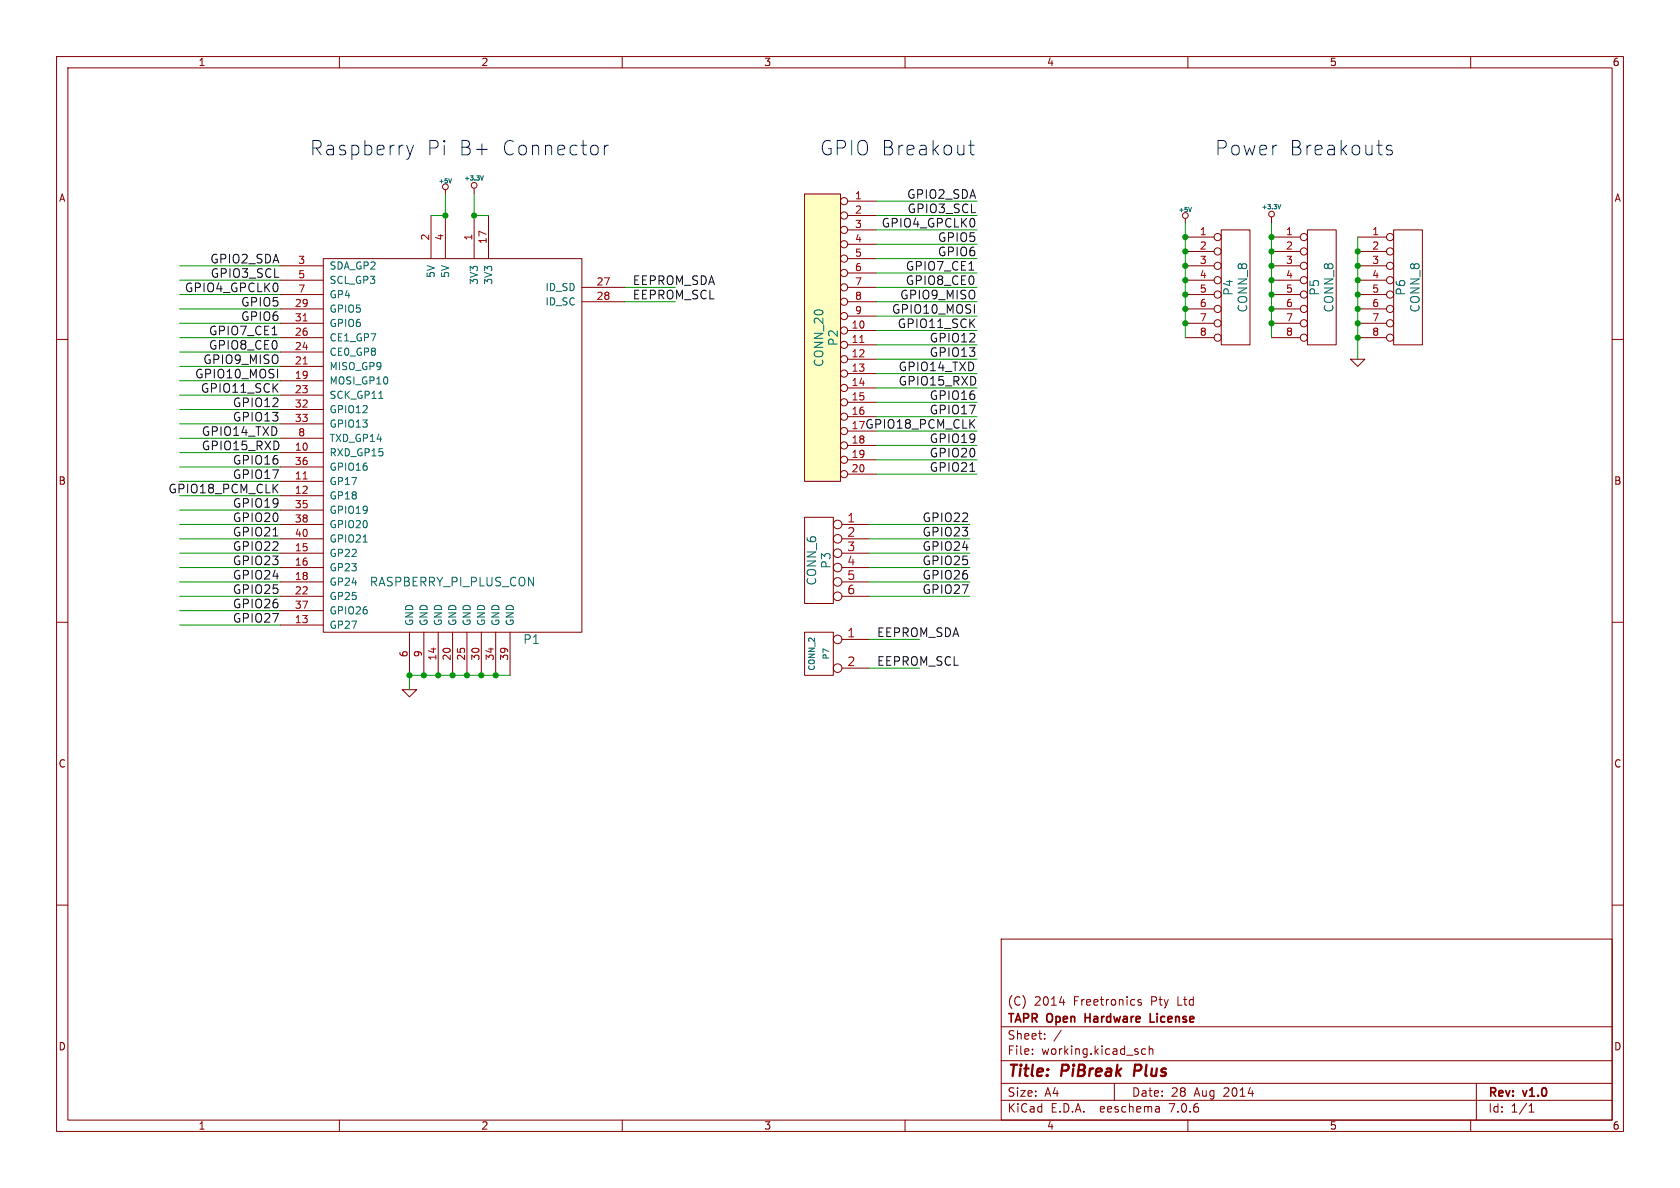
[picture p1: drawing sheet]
(kicad_sch (version 20230121) (generator eeschema)

 (paper "A4")

 (title_block
  (title "PiBreak Plus")
  (date "28 Aug 2014")
  (rev "v1.0")
  (company "TAPR Open Hardware License")
  (comment 1 "(C) 2014 Freetronics Pty Ltd"))

 (lib_symbols
  (symbol "PiBreakPlus-rescue:+3.3V" (power) (pin_names (offset 0)) (in_bom yes) (on_board yes)
   (property "Reference" "#PWR" (at 0 -1.016 0) (effects (font (size 0.762 0.762)) hide))
   (property "Value" "+3.3V" (at 0 2.794 0) (effects (font (size 0.762 0.762))))
   (property "Footprint" "" (at 0 0 0) (effects (font (size 1.524 1.524))))
   (property "Datasheet" "" (at 0 0 0) (effects (font (size 1.524 1.524))))
   (symbol "+3.3V_0_0"
    (pin power_in line (at 0 0 90) (length 0) hide (name "+3.3V" (effects (font (size 0.762 0.762)))) (number "1" (effects (font (size 0.762 0.762))))))
   (symbol "+3.3V_0_1"
    (polyline (pts (xy 0 0) (xy 0 1.016) (xy 0 1.016)) (stroke (width 0) (type solid)) (fill (type none)))
    (circle (center 0 1.524) (radius 0.508) (stroke (width 0) (type solid)) (fill (type none)))))
  (symbol "PiBreakPlus-rescue:+5V" (power) (pin_names (offset 1.016)) (in_bom yes) (on_board yes)
   (property "Reference" "#PWR" (at 0 2.286 0) (effects (font (size 0.508 0.508)) hide))
   (property "Value" "+5V" (at 0 2.286 0) (effects (font (size 0.762 0.762))))
   (property "Footprint" "" (at 0 0 0) (effects (font (size 1.524 1.524))))
   (property "Datasheet" "" (at 0 0 0) (effects (font (size 1.524 1.524))))
   (symbol "+5V_0_0"
    (pin power_in line (at 0 0 90) (length 0) hide (name "+5V" (effects (font (size 0.508 0.508)))) (number "1" (effects (font (size 0.508 0.508))))))
   (symbol "+5V_0_1"
    (polyline (pts (xy 0 0) (xy 0 0.762) (xy 0 0.762) (xy 0 0.762)) (stroke (width 0) (type solid)) (fill (type none)))
    (circle (center 0 1.27) (radius 0.508) (stroke (width 0) (type solid)) (fill (type none)))))
  (symbol "PiBreakPlus-rescue:CONN_2" (pin_names (offset 1.016) hide) (in_bom yes) (on_board yes)
   (property "Reference" "P" (at -1.27 0 90) (effects (font (size 1.016 1.016))))
   (property "Value" "CONN_2" (at 1.27 0 90) (effects (font (size 1.016 1.016))))
   (property "Footprint" "" (at 0 0 0) (effects (font (size 1.524 1.524))))
   (property "Datasheet" "" (at 0 0 0) (effects (font (size 1.524 1.524))))
   (symbol "CONN_2_0_1"
    (rectangle (start -2.54 3.81) (end 2.54 -3.81) (stroke (width 0) (type solid)) (fill (type none))))
   (symbol "CONN_2_1_1"
    (pin passive inverted (at -8.89 2.54 0) (length 6.35) (name "P1" (effects (font (size 1.524 1.524)))) (number "1" (effects (font (size 1.524 1.524)))))
    (pin passive inverted (at -8.89 -2.54 0) (length 6.35) (name "PM" (effects (font (size 1.524 1.524)))) (number "2" (effects (font (size 1.524 1.524)))))))
  (symbol "PiBreakPlus-rescue:CONN_20" (pin_names (offset 1.016) hide) (in_bom yes) (on_board yes)
   (property "Reference" "P" (at -1.27 0 90) (effects (font (size 1.524 1.524))))
   (property "Value" "CONN_20" (at 1.27 0 90) (effects (font (size 1.524 1.524))))
   (property "Footprint" "" (at 0 0 0) (effects (font (size 1.524 1.524))))
   (property "Datasheet" "" (at 0 0 0) (effects (font (size 1.524 1.524))))
   (symbol "CONN_20_0_1"
    (rectangle (start -2.54 -25.4) (end 3.81 25.4) (stroke (width 0) (type solid)) (fill (type background))))
   (symbol "CONN_20_1_1"
    (pin passive inverted (at -8.89 24.13 0) (length 6.35) (name "P1" (effects (font (size 1.27 1.27)))) (number "1" (effects (font (size 1.27 1.27)))))
    (pin passive inverted (at -8.89 1.27 0) (length 6.35) (name "P10" (effects (font (size 1.27 1.27)))) (number "10" (effects (font (size 1.27 1.27)))))
    (pin passive inverted (at -8.89 -1.27 0) (length 6.35) (name "P11" (effects (font (size 1.27 1.27)))) (number "11" (effects (font (size 1.27 1.27)))))
    (pin passive inverted (at -8.89 -3.81 0) (length 6.35) (name "P12" (effects (font (size 1.27 1.27)))) (number "12" (effects (font (size 1.27 1.27)))))
    (pin passive inverted (at -8.89 -6.35 0) (length 6.35) (name "P13" (effects (font (size 1.27 1.27)))) (number "13" (effects (font (size 1.27 1.27)))))
    (pin passive inverted (at -8.89 -8.89 0) (length 6.35) (name "P14" (effects (font (size 1.27 1.27)))) (number "14" (effects (font (size 1.27 1.27)))))
    (pin passive inverted (at -8.89 -11.43 0) (length 6.35) (name "P15" (effects (font (size 1.27 1.27)))) (number "15" (effects (font (size 1.27 1.27)))))
    (pin passive inverted (at -8.89 -13.97 0) (length 6.35) (name "P16" (effects (font (size 1.27 1.27)))) (number "16" (effects (font (size 1.27 1.27)))))
    (pin passive inverted (at -8.89 -16.51 0) (length 6.35) (name "P17" (effects (font (size 1.27 1.27)))) (number "17" (effects (font (size 1.27 1.27)))))
    (pin passive inverted (at -8.89 -19.05 0) (length 6.35) (name "P18" (effects (font (size 1.27 1.27)))) (number "18" (effects (font (size 1.27 1.27)))))
    (pin passive inverted (at -8.89 -21.59 0) (length 6.35) (name "P19" (effects (font (size 1.27 1.27)))) (number "19" (effects (font (size 1.27 1.27)))))
    (pin passive inverted (at -8.89 21.59 0) (length 6.35) (name "P2" (effects (font (size 1.27 1.27)))) (number "2" (effects (font (size 1.27 1.27)))))
    (pin passive inverted (at -8.89 -24.13 0) (length 6.35) (name "P20" (effects (font (size 1.27 1.27)))) (number "20" (effects (font (size 1.27 1.27)))))
    (pin passive inverted (at -8.89 19.05 0) (length 6.35) (name "P3" (effects (font (size 1.27 1.27)))) (number "3" (effects (font (size 1.27 1.27)))))
    (pin passive inverted (at -8.89 16.51 0) (length 6.35) (name "P4" (effects (font (size 1.27 1.27)))) (number "4" (effects (font (size 1.27 1.27)))))
    (pin passive inverted (at -8.89 13.97 0) (length 6.35) (name "P5" (effects (font (size 1.27 1.27)))) (number "5" (effects (font (size 1.27 1.27)))))
    (pin passive inverted (at -8.89 11.43 0) (length 6.35) (name "P6" (effects (font (size 1.27 1.27)))) (number "6" (effects (font (size 1.27 1.27)))))
    (pin passive inverted (at -8.89 8.89 0) (length 6.35) (name "P7" (effects (font (size 1.27 1.27)))) (number "7" (effects (font (size 1.27 1.27)))))
    (pin passive inverted (at -8.89 6.35 0) (length 6.35) (name "P8" (effects (font (size 1.27 1.27)))) (number "8" (effects (font (size 1.27 1.27)))))
    (pin passive inverted (at -8.89 3.81 0) (length 6.35) (name "P9" (effects (font (size 1.27 1.27)))) (number "9" (effects (font (size 1.27 1.27)))))))
  (symbol "PiBreakPlus-rescue:CONN_6" (pin_names (offset 0.762) hide) (in_bom yes) (on_board yes)
   (property "Reference" "P" (at -1.27 0 90) (effects (font (size 1.524 1.524))))
   (property "Value" "CONN_6" (at 1.27 0 90) (effects (font (size 1.524 1.524))))
   (property "Footprint" "" (at 0 0 0) (effects (font (size 1.524 1.524))))
   (property "Datasheet" "" (at 0 0 0) (effects (font (size 1.524 1.524))))
   (symbol "CONN_6_0_1"
    (rectangle (start -2.54 7.62) (end 2.54 -7.62) (stroke (width 0) (type solid)) (fill (type none))))
   (symbol "CONN_6_1_1"
    (pin passive inverted (at -8.89 6.35 0) (length 6.35) (name "1" (effects (font (size 1.524 1.524)))) (number "1" (effects (font (size 1.524 1.524)))))
    (pin passive inverted (at -8.89 3.81 0) (length 6.35) (name "2" (effects (font (size 1.524 1.524)))) (number "2" (effects (font (size 1.524 1.524)))))
    (pin passive inverted (at -8.89 1.27 0) (length 6.35) (name "3" (effects (font (size 1.524 1.524)))) (number "3" (effects (font (size 1.524 1.524)))))
    (pin passive inverted (at -8.89 -1.27 0) (length 6.35) (name "4" (effects (font (size 1.524 1.524)))) (number "4" (effects (font (size 1.524 1.524)))))
    (pin passive inverted (at -8.89 -3.81 0) (length 6.35) (name "5" (effects (font (size 1.524 1.524)))) (number "5" (effects (font (size 1.524 1.524)))))
    (pin passive inverted (at -8.89 -6.35 0) (length 6.35) (name "6" (effects (font (size 1.524 1.524)))) (number "6" (effects (font (size 1.524 1.524)))))))
  (symbol "PiBreakPlus-rescue:CONN_8" (pin_names (offset 1.016) hide) (in_bom yes) (on_board yes)
   (property "Reference" "P" (at -1.27 0 90) (effects (font (size 1.524 1.524))))
   (property "Value" "CONN_8" (at 1.27 0 90) (effects (font (size 1.524 1.524))))
   (property "Footprint" "" (at 0 0 0) (effects (font (size 1.524 1.524))))
   (property "Datasheet" "" (at 0 0 0) (effects (font (size 1.524 1.524))))
   (symbol "CONN_8_0_1"
    (rectangle (start -2.54 10.16) (end 2.54 -10.16) (stroke (width 0) (type solid)) (fill (type none))))
   (symbol "CONN_8_1_1"
    (pin passive inverted (at -8.89 8.89 0) (length 6.35) (name "P1" (effects (font (size 1.27 1.27)))) (number "1" (effects (font (size 1.27 1.27)))))
    (pin passive inverted (at -8.89 6.35 0) (length 6.35) (name "P2" (effects (font (size 1.27 1.27)))) (number "2" (effects (font (size 1.27 1.27)))))
    (pin passive inverted (at -8.89 3.81 0) (length 6.35) (name "P3" (effects (font (size 1.27 1.27)))) (number "3" (effects (font (size 1.27 1.27)))))
    (pin passive inverted (at -8.89 1.27 0) (length 6.35) (name "P4" (effects (font (size 1.27 1.27)))) (number "4" (effects (font (size 1.27 1.27)))))
    (pin passive inverted (at -8.89 -1.27 0) (length 6.35) (name "P5" (effects (font (size 1.27 1.27)))) (number "5" (effects (font (size 1.27 1.27)))))
    (pin passive inverted (at -8.89 -3.81 0) (length 6.35) (name "P6" (effects (font (size 1.27 1.27)))) (number "6" (effects (font (size 1.27 1.27)))))
    (pin passive inverted (at -8.89 -6.35 0) (length 6.35) (name "P7" (effects (font (size 1.27 1.27)))) (number "7" (effects (font (size 1.27 1.27)))))
    (pin passive inverted (at -8.89 -8.89 0) (length 6.35) (name "P8" (effects (font (size 1.27 1.27)))) (number "8" (effects (font (size 1.27 1.27)))))))
  (symbol "PiBreakPlus-rescue:GND" (power) (pin_names (offset 0)) (in_bom yes) (on_board yes)
   (property "Reference" "#PWR" (at 0 0 0) (effects (font (size 0.762 0.762)) hide))
   (property "Value" "GND" (at 0 -1.778 0) (effects (font (size 0.762 0.762)) hide))
   (property "Footprint" "" (at 0 0 0) (effects (font (size 1.524 1.524))))
   (property "Datasheet" "" (at 0 0 0) (effects (font (size 1.524 1.524))))
   (symbol "GND_0_1"
    (polyline (pts (xy -1.27 0) (xy 0 -1.27) (xy 1.27 0) (xy -1.27 0)) (stroke (width 0) (type solid)) (fill (type none))))
   (symbol "GND_1_1"
    (pin power_in line (at 0 0 90) (length 0) hide (name "GND" (effects (font (size 0.762 0.762)))) (number "1" (effects (font (size 0.762 0.762)))))))
  (symbol "PiBreakPlus-rescue:RASPBERRY_PI_PLUS_CON" (pin_names (offset 1.016)) (in_bom yes) (on_board yes)
   (property "Reference" "J" (at 12.7 -34.29 0) (effects (font (size 1.524 1.524))))
   (property "Value" "RASPBERRY_PI_PLUS_CON" (at -1.27 -24.13 0) (effects (font (size 1.524 1.524))))
   (property "Footprint" "" (at 3.81 10.16 0) (effects (font (size 1.524 1.524))))
   (property "Datasheet" "" (at 3.81 10.16 0) (effects (font (size 1.524 1.524))))
   (symbol "RASPBERRY_PI_PLUS_CON_0_1"
    (rectangle (start -24.13 -33.02) (end 21.59 33.02) (stroke (width 0) (type solid)) (fill (type none))))
   (symbol "RASPBERRY_PI_PLUS_CON_1_1"
    (pin power_out line (at 2.54 40.64 270) (length 7.62) (name "3V3" (effects (font (size 1.27 1.27)))) (number "1" (effects (font (size 1.27 1.27)))))
    (pin bidirectional line (at -31.75 -1.27 0) (length 7.62) (name "RXD_GP15" (effects (font (size 1.27 1.27)))) (number "10" (effects (font (size 1.27 1.27)))))
    (pin bidirectional line (at -31.75 -6.35 0) (length 7.62) (name "GP17" (effects (font (size 1.27 1.27)))) (number "11" (effects (font (size 1.27 1.27)))))
    (pin bidirectional line (at -31.75 -8.89 0) (length 7.62) (name "GP18" (effects (font (size 1.27 1.27)))) (number "12" (effects (font (size 1.27 1.27)))))
    (pin bidirectional line (at -31.75 -31.75 0) (length 7.62) (name "GP27" (effects (font (size 1.27 1.27)))) (number "13" (effects (font (size 1.27 1.27)))))
    (pin power_out line (at -3.81 -40.64 90) (length 7.62) (name "GND" (effects (font (size 1.27 1.27)))) (number "14" (effects (font (size 1.27 1.27)))))
    (pin bidirectional line (at -31.75 -19.05 0) (length 7.62) (name "GP22" (effects (font (size 1.27 1.27)))) (number "15" (effects (font (size 1.27 1.27)))))
    (pin bidirectional line (at -31.75 -21.59 0) (length 7.62) (name "GP23" (effects (font (size 1.27 1.27)))) (number "16" (effects (font (size 1.27 1.27)))))
    (pin power_out line (at 5.08 40.64 270) (length 7.62) (name "3V3" (effects (font (size 1.27 1.27)))) (number "17" (effects (font (size 1.27 1.27)))))
    (pin bidirectional line (at -31.75 -24.13 0) (length 7.62) (name "GP24" (effects (font (size 1.27 1.27)))) (number "18" (effects (font (size 1.27 1.27)))))
    (pin bidirectional line (at -31.75 11.43 0) (length 7.62) (name "MOSI_GP10" (effects (font (size 1.27 1.27)))) (number "19" (effects (font (size 1.27 1.27)))))
    (pin power_out line (at -5.08 40.64 270) (length 7.62) (name "5V" (effects (font (size 1.27 1.27)))) (number "2" (effects (font (size 1.27 1.27)))))
    (pin power_out line (at -1.27 -40.64 90) (length 7.62) (name "GND" (effects (font (size 1.27 1.27)))) (number "20" (effects (font (size 1.27 1.27)))))
    (pin bidirectional line (at -31.75 13.97 0) (length 7.62) (name "MISO_GP9" (effects (font (size 1.27 1.27)))) (number "21" (effects (font (size 1.27 1.27)))))
    (pin bidirectional line (at -31.75 -26.67 0) (length 7.62) (name "GP25" (effects (font (size 1.27 1.27)))) (number "22" (effects (font (size 1.27 1.27)))))
    (pin bidirectional line (at -31.75 8.89 0) (length 7.62) (name "SCK_GP11" (effects (font (size 1.27 1.27)))) (number "23" (effects (font (size 1.27 1.27)))))
    (pin bidirectional line (at -31.75 16.51 0) (length 7.62) (name "CE0_GP8" (effects (font (size 1.27 1.27)))) (number "24" (effects (font (size 1.27 1.27)))))
    (pin power_out line (at 1.27 -40.64 90) (length 7.62) (name "GND" (effects (font (size 1.27 1.27)))) (number "25" (effects (font (size 1.27 1.27)))))
    (pin bidirectional line (at -31.75 19.05 0) (length 7.62) (name "CE1_GP7" (effects (font (size 1.27 1.27)))) (number "26" (effects (font (size 1.27 1.27)))))
    (pin bidirectional line (at 29.21 27.94 180) (length 7.62) (name "ID_SD" (effects (font (size 1.27 1.27)))) (number "27" (effects (font (size 1.27 1.27)))))
    (pin bidirectional line (at 29.21 25.4 180) (length 7.62) (name "ID_SC" (effects (font (size 1.27 1.27)))) (number "28" (effects (font (size 1.27 1.27)))))
    (pin bidirectional line (at -31.75 24.13 0) (length 7.62) (name "GPIO5" (effects (font (size 1.27 1.27)))) (number "29" (effects (font (size 1.27 1.27)))))
    (pin bidirectional line (at -31.75 31.75 0) (length 7.62) (name "SDA_GP2" (effects (font (size 1.27 1.27)))) (number "3" (effects (font (size 1.27 1.27)))))
    (pin power_in line (at 3.81 -40.64 90) (length 7.62) (name "GND" (effects (font (size 1.27 1.27)))) (number "30" (effects (font (size 1.27 1.27)))))
    (pin bidirectional line (at -31.75 21.59 0) (length 7.62) (name "GPIO6" (effects (font (size 1.27 1.27)))) (number "31" (effects (font (size 1.27 1.27)))))
    (pin bidirectional line (at -31.75 6.35 0) (length 7.62) (name "GPIO12" (effects (font (size 1.27 1.27)))) (number "32" (effects (font (size 1.27 1.27)))))
    (pin bidirectional line (at -31.75 3.81 0) (length 7.62) (name "GPIO13" (effects (font (size 1.27 1.27)))) (number "33" (effects (font (size 1.27 1.27)))))
    (pin power_in line (at 6.35 -40.64 90) (length 7.62) (name "GND" (effects (font (size 1.27 1.27)))) (number "34" (effects (font (size 1.27 1.27)))))
    (pin bidirectional line (at -31.75 -11.43 0) (length 7.62) (name "GPIO19" (effects (font (size 1.27 1.27)))) (number "35" (effects (font (size 1.27 1.27)))))
    (pin bidirectional line (at -31.75 -3.81 0) (length 7.62) (name "GPIO16" (effects (font (size 1.27 1.27)))) (number "36" (effects (font (size 1.27 1.27)))))
    (pin bidirectional line (at -31.75 -29.21 0) (length 7.62) (name "GPIO26" (effects (font (size 1.27 1.27)))) (number "37" (effects (font (size 1.27 1.27)))))
    (pin bidirectional line (at -31.75 -13.97 0) (length 7.62) (name "GPIO20" (effects (font (size 1.27 1.27)))) (number "38" (effects (font (size 1.27 1.27)))))
    (pin power_out line (at 8.89 -40.64 90) (length 7.62) (name "GND" (effects (font (size 1.27 1.27)))) (number "39" (effects (font (size 1.27 1.27)))))
    (pin power_out line (at -2.54 40.64 270) (length 7.62) (name "5V" (effects (font (size 1.27 1.27)))) (number "4" (effects (font (size 1.27 1.27)))))
    (pin bidirectional line (at -31.75 -16.51 0) (length 7.62) (name "GPIO21" (effects (font (size 1.27 1.27)))) (number "40" (effects (font (size 1.27 1.27)))))
    (pin bidirectional line (at -31.75 29.21 0) (length 7.62) (name "SCL_GP3" (effects (font (size 1.27 1.27)))) (number "5" (effects (font (size 1.27 1.27)))))
    (pin power_out line (at -8.89 -40.64 90) (length 7.62) (name "GND" (effects (font (size 1.27 1.27)))) (number "6" (effects (font (size 1.27 1.27)))))
    (pin bidirectional line (at -31.75 26.67 0) (length 7.62) (name "GP4" (effects (font (size 1.27 1.27)))) (number "7" (effects (font (size 1.27 1.27)))))
    (pin bidirectional line (at -31.75 1.27 0) (length 7.62) (name "TXD_GP14" (effects (font (size 1.27 1.27)))) (number "8" (effects (font (size 1.27 1.27)))))
    (pin power_out line (at -6.35 -40.64 90) (length 7.62) (name "GND" (effects (font (size 1.27 1.27)))) (number "9" (effects (font (size 1.27 1.27))))))))

 (junction (at 224.79 46.99) (diameter 0) (color 0 0 0 0))
 (junction (at 240.03 52.07) (diameter 0) (color 0 0 0 0))
 (junction (at 240.03 57.15) (diameter 0) (color 0 0 0 0))
 (junction (at 77.47 119.38) (diameter 0) (color 0 0 0 0))
 (junction (at 72.39 119.38) (diameter 0) (color 0 0 0 0))
 (junction (at 224.79 57.15) (diameter 0) (color 0 0 0 0))
 (junction (at 83.82 38.1) (diameter 0) (color 0 0 0 0))
 (junction (at 87.63 119.38) (diameter 0) (color 0 0 0 0))
 (junction (at 224.79 54.61) (diameter 0) (color 0 0 0 0))
 (junction (at 224.79 49.53) (diameter 0) (color 0 0 0 0))
 (junction (at 74.93 119.38) (diameter 0) (color 0 0 0 0))
 (junction (at 80.01 119.38) (diameter 0) (color 0 0 0 0))
 (junction (at 209.55 54.61) (diameter 0) (color 0 0 0 0))
 (junction (at 224.79 44.45) (diameter 0) (color 0 0 0 0))
 (junction (at 209.55 49.53) (diameter 0) (color 0 0 0 0))
 (junction (at 240.03 54.61) (diameter 0) (color 0 0 0 0))
 (junction (at 224.79 52.07) (diameter 0) (color 0 0 0 0))
 (junction (at 85.09 119.38) (diameter 0) (color 0 0 0 0))
 (junction (at 82.55 119.38) (diameter 0) (color 0 0 0 0))
 (junction (at 240.03 59.69) (diameter 0) (color 0 0 0 0))
 (junction (at 209.55 52.07) (diameter 0) (color 0 0 0 0))
 (junction (at 209.55 41.91) (diameter 0) (color 0 0 0 0))
 (junction (at 209.55 46.99) (diameter 0) (color 0 0 0 0))
 (junction (at 78.74 38.1) (diameter 0) (color 0 0 0 0))
 (junction (at 240.03 46.99) (diameter 0) (color 0 0 0 0))
 (junction (at 240.03 44.45) (diameter 0) (color 0 0 0 0))
 (junction (at 240.03 49.53) (diameter 0) (color 0 0 0 0))
 (junction (at 209.55 44.45) (diameter 0) (color 0 0 0 0))
 (junction (at 209.55 57.15) (diameter 0) (color 0 0 0 0))
 (junction (at 224.79 41.91) (diameter 0) (color 0 0 0 0))

 (wire (pts (xy 240.03 54.61) (xy 240.03 57.15)) (stroke (width 0) (type default)))
 (wire (pts (xy 49.53 59.69) (xy 31.75 59.69)) (stroke (width 0) (type default)))
 (wire (pts (xy 49.53 87.63) (xy 31.75 87.63)) (stroke (width 0) (type default)))
 (wire (pts (xy 224.79 49.53) (xy 224.79 52.07)) (stroke (width 0) (type default)))
 (wire (pts (xy 49.53 107.95) (xy 31.75 107.95)) (stroke (width 0) (type default)))
 (wire (pts (xy 49.53 64.77) (xy 31.75 64.77)) (stroke (width 0) (type default)))
 (wire (pts (xy 171.45 100.33) (xy 153.67 100.33)) (stroke (width 0) (type default)))
 (wire (pts (xy 172.72 60.96) (xy 154.94 60.96)) (stroke (width 0) (type default)))
 (wire (pts (xy 172.72 73.66) (xy 154.94 73.66)) (stroke (width 0) (type default)))
 (wire (pts (xy 49.53 49.53) (xy 31.75 49.53)) (stroke (width 0) (type default)))
 (wire (pts (xy 209.55 44.45) (xy 209.55 46.99)) (stroke (width 0) (type default)))
 (wire (pts (xy 224.79 39.37) (xy 224.79 41.91)) (stroke (width 0) (type default)))
 (wire (pts (xy 172.72 48.26) (xy 154.94 48.26)) (stroke (width 0) (type default)))
 (wire (pts (xy 49.53 67.31) (xy 31.75 67.31)) (stroke (width 0) (type default)))
 (wire (pts (xy 172.72 68.58) (xy 154.94 68.58)) (stroke (width 0) (type default)))
 (wire (pts (xy 82.55 119.38) (xy 85.09 119.38)) (stroke (width 0) (type default)))
 (wire (pts (xy 240.03 57.15) (xy 240.03 59.69)) (stroke (width 0) (type default)))
 (wire (pts (xy 209.55 41.91) (xy 209.55 44.45)) (stroke (width 0) (type default)))
 (wire (pts (xy 85.09 119.38) (xy 87.63 119.38)) (stroke (width 0) (type default)))
 (wire (pts (xy 224.79 44.45) (xy 224.79 46.99)) (stroke (width 0) (type default)))
 (wire (pts (xy 209.55 46.99) (xy 209.55 49.53)) (stroke (width 0) (type default)))
 (wire (pts (xy 72.39 119.38) (xy 74.93 119.38)) (stroke (width 0) (type default)))
 (wire (pts (xy 49.53 92.71) (xy 31.75 92.71)) (stroke (width 0) (type default)))
 (wire (pts (xy 172.72 40.64) (xy 154.94 40.64)) (stroke (width 0) (type default)))
 (wire (pts (xy 49.53 102.87) (xy 31.75 102.87)) (stroke (width 0) (type default)))
 (wire (pts (xy 172.72 53.34) (xy 154.94 53.34)) (stroke (width 0) (type default)))
 (wire (pts (xy 49.53 62.23) (xy 31.75 62.23)) (stroke (width 0) (type default)))
 (wire (pts (xy 49.53 52.07) (xy 31.75 52.07)) (stroke (width 0) (type default)))
 (wire (pts (xy 171.45 105.41) (xy 153.67 105.41)) (stroke (width 0) (type default)))
 (wire (pts (xy 83.82 38.1) (xy 83.82 34.29)) (stroke (width 0) (type default)))
 (wire (pts (xy 240.03 44.45) (xy 240.03 46.99)) (stroke (width 0) (type default)))
 (wire (pts (xy 209.55 52.07) (xy 209.55 54.61)) (stroke (width 0) (type default)))
 (wire (pts (xy 171.45 95.25) (xy 153.67 95.25)) (stroke (width 0) (type default)))
 (wire (pts (xy 209.55 39.37) (xy 209.55 41.91)) (stroke (width 0) (type default)))
 (wire (pts (xy 172.72 76.2) (xy 154.94 76.2)) (stroke (width 0) (type default)))
 (wire (pts (xy 240.03 59.69) (xy 240.03 63.5)) (stroke (width 0) (type default)))
 (wire (pts (xy 49.53 97.79) (xy 31.75 97.79)) (stroke (width 0) (type default)))
 (wire (pts (xy 224.79 52.07) (xy 224.79 54.61)) (stroke (width 0) (type default)))
 (wire (pts (xy 172.72 63.5) (xy 154.94 63.5)) (stroke (width 0) (type default)))
 (wire (pts (xy 240.03 46.99) (xy 240.03 49.53)) (stroke (width 0) (type default)))
 (wire (pts (xy 172.72 58.42) (xy 154.94 58.42)) (stroke (width 0) (type default)))
 (wire (pts (xy 172.72 71.12) (xy 154.94 71.12)) (stroke (width 0) (type default)))
 (wire (pts (xy 31.75 90.17) (xy 49.53 90.17)) (stroke (width 0) (type default)))
 (wire (pts (xy 240.03 41.91) (xy 240.03 44.45)) (stroke (width 0) (type default)))
 (wire (pts (xy 172.72 66.04) (xy 154.94 66.04)) (stroke (width 0) (type default)))
 (wire (pts (xy 49.53 74.93) (xy 31.75 74.93)) (stroke (width 0) (type default)))
 (wire (pts (xy 209.55 57.15) (xy 209.55 59.69)) (stroke (width 0) (type default)))
 (wire (pts (xy 49.53 105.41) (xy 31.75 105.41)) (stroke (width 0) (type default)))
 (wire (pts (xy 49.53 69.85) (xy 31.75 69.85)) (stroke (width 0) (type default)))
 (wire (pts (xy 209.55 54.61) (xy 209.55 57.15)) (stroke (width 0) (type default)))
 (wire (pts (xy 49.53 77.47) (xy 31.75 77.47)) (stroke (width 0) (type default)))
 (wire (pts (xy 74.93 119.38) (xy 77.47 119.38)) (stroke (width 0) (type default)))
 (wire (pts (xy 153.67 118.11) (xy 162.56 118.11)) (stroke (width 0) (type default)))
 (wire (pts (xy 49.53 100.33) (xy 31.75 100.33)) (stroke (width 0) (type default)))
 (wire (pts (xy 78.74 38.1) (xy 78.74 34.29)) (stroke (width 0) (type default)))
 (wire (pts (xy 87.63 119.38) (xy 90.17 119.38)) (stroke (width 0) (type default)))
 (wire (pts (xy 172.72 35.56) (xy 154.94 35.56)) (stroke (width 0) (type default)))
 (wire (pts (xy 154.94 83.82) (xy 172.72 83.82)) (stroke (width 0) (type default)))
 (wire (pts (xy 171.45 97.79) (xy 153.67 97.79)) (stroke (width 0) (type default)))
 (wire (pts (xy 110.49 50.8) (xy 119.38 50.8)) (stroke (width 0) (type default)))
 (wire (pts (xy 224.79 41.91) (xy 224.79 44.45)) (stroke (width 0) (type default)))
 (wire (pts (xy 49.53 80.01) (xy 31.75 80.01)) (stroke (width 0) (type default)))
 (wire (pts (xy 172.72 55.88) (xy 154.94 55.88)) (stroke (width 0) (type default)))
 (wire (pts (xy 49.53 82.55) (xy 31.75 82.55)) (stroke (width 0) (type default)))
 (wire (pts (xy 31.75 95.25) (xy 49.53 95.25)) (stroke (width 0) (type default)))
 (wire (pts (xy 209.55 49.53) (xy 209.55 52.07)) (stroke (width 0) (type default)))
 (wire (pts (xy 172.72 50.8) (xy 154.94 50.8)) (stroke (width 0) (type default)))
 (wire (pts (xy 154.94 78.74) (xy 172.72 78.74)) (stroke (width 0) (type default)))
 (wire (pts (xy 49.53 72.39) (xy 31.75 72.39)) (stroke (width 0) (type default)))
 (wire (pts (xy 240.03 52.07) (xy 240.03 54.61)) (stroke (width 0) (type default)))
 (wire (pts (xy 172.72 43.18) (xy 154.94 43.18)) (stroke (width 0) (type default)))
 (wire (pts (xy 49.53 54.61) (xy 31.75 54.61)) (stroke (width 0) (type default)))
 (wire (pts (xy 172.72 45.72) (xy 154.94 45.72)) (stroke (width 0) (type default)))
 (wire (pts (xy 77.47 119.38) (xy 80.01 119.38)) (stroke (width 0) (type default)))
 (wire (pts (xy 80.01 119.38) (xy 82.55 119.38)) (stroke (width 0) (type default)))
 (wire (pts (xy 240.03 49.53) (xy 240.03 52.07)) (stroke (width 0) (type default)))
 (wire (pts (xy 110.49 53.34) (xy 119.38 53.34)) (stroke (width 0) (type default)))
 (wire (pts (xy 49.53 57.15) (xy 31.75 57.15)) (stroke (width 0) (type default)))
 (wire (pts (xy 224.79 57.15) (xy 224.79 59.69)) (stroke (width 0) (type default)))
 (wire (pts (xy 49.53 46.99) (xy 31.75 46.99)) (stroke (width 0) (type default)))
 (wire (pts (xy 224.79 46.99) (xy 224.79 49.53)) (stroke (width 0) (type default)))
 (wire (pts (xy 224.79 54.61) (xy 224.79 57.15)) (stroke (width 0) (type default)))
 (wire (pts (xy 49.53 85.09) (xy 31.75 85.09)) (stroke (width 0) (type default)))
 (wire (pts (xy 76.2 38.1) (xy 78.74 38.1)) (stroke (width 0) (type default)))
 (wire (pts (xy 172.72 38.1) (xy 154.94 38.1)) (stroke (width 0) (type default)))
 (wire (pts (xy 171.45 92.71) (xy 153.67 92.71)) (stroke (width 0) (type default)))
 (wire (pts (xy 153.67 113.03) (xy 162.56 113.03)) (stroke (width 0) (type default)))
 (wire (pts (xy 171.45 102.87) (xy 153.67 102.87)) (stroke (width 0) (type default)))
 (wire (pts (xy 86.36 38.1) (xy 83.82 38.1)) (stroke (width 0) (type default)))
 (wire (pts (xy 49.53 110.49) (xy 31.75 110.49)) (stroke (width 0) (type default)))
 (wire (pts (xy 172.72 81.28) (xy 154.94 81.28)) (stroke (width 0) (type default)))
 (wire (pts (xy 72.39 119.38) (xy 72.39 121.92)) (stroke (width 0) (type default)))

 (text "GPIO Breakout" (at 144.78 27.94 0) (effects (font (size 2.54 2.54)) (justify left bottom)))
 (text "Raspberry Pi B+ Connector" (at 54.61 27.94 0) (effects (font (size 2.54 2.54)) (justify left bottom)))
 (text "Power Breakouts" (at 214.63 27.94 0) (effects (font (size 2.54 2.54)) (justify left bottom)))

 (label "GPIO23" (at 171.45 95.25 180) (effects (font (size 1.524 1.524)) (justify right bottom)))
 (label "GPIO21" (at 49.53 95.25 180) (effects (font (size 1.524 1.524)) (justify right bottom)))
 (label "GPIO14_TXD" (at 158.75 66.04 0) (effects (font (size 1.524 1.524)) (justify left bottom)))
 (label "EEPROM_SDA" (at 154.94 113.03 0) (effects (font (size 1.524 1.524)) (justify left bottom)))
 (label "GPIO10_MOSI" (at 49.53 67.31 180) (effects (font (size 1.524 1.524)) (justify right bottom)))
 (label "GPIO4_GPCLK0" (at 172.72 40.64 180) (effects (font (size 1.524 1.524)) (justify right bottom)))
 (label "GPIO19" (at 49.53 90.17 180) (effects (font (size 1.524 1.524)) (justify right bottom)))
 (label "GPIO19" (at 172.72 78.74 180) (effects (font (size 1.524 1.524)) (justify right bottom)))
 (label "GPIO9_MISO" (at 172.72 53.34 180) (effects (font (size 1.524 1.524)) (justify right bottom)))
 (label "GPIO10_MOSI" (at 172.72 55.88 180) (effects (font (size 1.524 1.524)) (justify right bottom)))
 (label "GPIO27" (at 171.45 105.41 180) (effects (font (size 1.524 1.524)) (justify right bottom)))
 (label "GPIO17" (at 172.72 73.66 180) (effects (font (size 1.524 1.524)) (justify right bottom)))
 (label "GPIO18_PCM_CLK" (at 49.53 87.63 180) (effects (font (size 1.524 1.524)) (justify right bottom)))
 (label "GPIO16" (at 172.72 71.12 180) (effects (font (size 1.524 1.524)) (justify right bottom)))
 (label "GPIO26" (at 171.45 102.87 180) (effects (font (size 1.524 1.524)) (justify right bottom)))
 (label "GPIO11_SCK" (at 49.53 69.85 180) (effects (font (size 1.524 1.524)) (justify right bottom)))
 (label "EEPROM_SCL" (at 154.94 118.11 0) (effects (font (size 1.524 1.524)) (justify left bottom)))
 (label "GPIO3_SCL" (at 49.53 49.53 180) (effects (font (size 1.524 1.524)) (justify right bottom)))
 (label "GPIO24" (at 171.45 97.79 180) (effects (font (size 1.524 1.524)) (justify right bottom)))
 (label "GPIO12" (at 49.53 72.39 180) (effects (font (size 1.524 1.524)) (justify right bottom)))
 (label "GPIO24" (at 49.53 102.87 180) (effects (font (size 1.524 1.524)) (justify right bottom)))
 (label "GPIO13" (at 49.53 74.93 180) (effects (font (size 1.524 1.524)) (justify right bottom)))
 (label "GPIO25" (at 49.53 105.41 180) (effects (font (size 1.524 1.524)) (justify right bottom)))
 (label "GPIO23" (at 49.53 100.33 180) (effects (font (size 1.524 1.524)) (justify right bottom)))
 (label "GPIO15_RXD" (at 158.75 68.58 0) (effects (font (size 1.524 1.524)) (justify left bottom)))
 (label "GPIO5" (at 49.53 54.61 180) (effects (font (size 1.524 1.524)) (justify right bottom)))
 (label "GPIO13" (at 172.72 63.5 180) (effects (font (size 1.524 1.524)) (justify right bottom)))
 (label "GPIO22" (at 49.53 97.79 180) (effects (font (size 1.524 1.524)) (justify right bottom)))
 (label "GPIO20" (at 172.72 81.28 180) (effects (font (size 1.524 1.524)) (justify right bottom)))
 (label "GPIO6" (at 172.72 45.72 180) (effects (font (size 1.524 1.524)) (justify right bottom)))
 (label "GPIO2_SDA" (at 49.53 46.99 180) (effects (font (size 1.524 1.524)) (justify right bottom)))
 (label "GPIO25" (at 171.45 100.33 180) (effects (font (size 1.524 1.524)) (justify right bottom)))
 (label "GPIO17" (at 49.53 85.09 180) (effects (font (size 1.524 1.524)) (justify right bottom)))
 (label "GPIO4_GPCLK0" (at 49.53 52.07 180) (effects (font (size 1.524 1.524)) (justify right bottom)))
 (label "GPIO20" (at 49.53 92.71 180) (effects (font (size 1.524 1.524)) (justify right bottom)))
 (label "GPIO16" (at 49.53 82.55 180) (effects (font (size 1.524 1.524)) (justify right bottom)))
 (label "GPIO12" (at 172.72 60.96 180) (effects (font (size 1.524 1.524)) (justify right bottom)))
 (label "GPIO5" (at 172.72 43.18 180) (effects (font (size 1.524 1.524)) (justify right bottom)))
 (label "GPIO6" (at 49.53 57.15 180) (effects (font (size 1.524 1.524)) (justify right bottom)))
 (label "EEPROM_SDA" (at 111.76 50.8 0) (effects (font (size 1.524 1.524)) (justify left bottom)))
 (label "GPIO8_CE0" (at 36.83 62.23 0) (effects (font (size 1.524 1.524)) (justify left bottom)))
 (label "GPIO22" (at 171.45 92.71 180) (effects (font (size 1.524 1.524)) (justify right bottom)))
 (label "GPIO9_MISO" (at 49.53 64.77 180) (effects (font (size 1.524 1.524)) (justify right bottom)))
 (label "GPIO2_SDA" (at 172.72 35.56 180) (effects (font (size 1.524 1.524)) (justify right bottom)))
 (label "GPIO14_TXD" (at 35.56 77.47 0) (effects (font (size 1.524 1.524)) (justify left bottom)))
 (label "GPIO21" (at 172.72 83.82 180) (effects (font (size 1.524 1.524)) (justify right bottom)))
 (label "GPIO3_SCL" (at 172.72 38.1 180) (effects (font (size 1.524 1.524)) (justify right bottom)))
 (label "GPIO7_CE1" (at 36.83 59.69 0) (effects (font (size 1.524 1.524)) (justify left bottom)))
 (label "GPIO27" (at 49.53 110.49 180) (effects (font (size 1.524 1.524)) (justify right bottom)))
 (label "GPIO11_SCK" (at 172.72 58.42 180) (effects (font (size 1.524 1.524)) (justify right bottom)))
 (label "GPIO26" (at 49.53 107.95 180) (effects (font (size 1.524 1.524)) (justify right bottom)))
 (label "GPIO8_CE0" (at 160.02 50.8 0) (effects (font (size 1.524 1.524)) (justify left bottom)))
 (label "GPIO15_RXD" (at 35.56 80.01 0) (effects (font (size 1.524 1.524)) (justify left bottom)))
 (label "GPIO18_PCM_CLK" (at 172.72 76.2 180) (effects (font (size 1.524 1.524)) (justify right bottom)))
 (label "EEPROM_SCL" (at 111.76 53.34 0) (effects (font (size 1.524 1.524)) (justify left bottom)))
 (label "GPIO7_CE1" (at 160.02 48.26 0) (effects (font (size 1.524 1.524)) (justify left bottom)))

 (symbol (lib_id "PiBreakPlus-rescue:CONN_8") (at 218.44 50.8 0) (unit 1) (in_bom yes) (on_board yes) (dnp no)
  (property "Reference" "P4" (at 217.17 50.8 90) (effects (font (size 1.524 1.524))))
  (property "Value" "CONN_8" (at 219.71 50.8 90) (effects (font (size 1.524 1.524))))
  (property "Footprint" "~" (at 218.44 50.8 0) (effects (font (size 1.524 1.524))))
  (property "Datasheet" "~" (at 218.44 50.8 0) (effects (font (size 1.524 1.524)))) (pin "1") (pin "2") (pin "3") (pin "4") (pin "5") (pin "6") (pin "7") (pin "8"))

 (symbol (lib_id "PiBreakPlus-rescue:CONN_8") (at 248.92 50.8 0) (unit 1) (in_bom yes) (on_board yes) (dnp no)
  (property "Reference" "P6" (at 247.65 50.8 90) (effects (font (size 1.524 1.524))))
  (property "Value" "CONN_8" (at 250.19 50.8 90) (effects (font (size 1.524 1.524))))
  (property "Footprint" "~" (at 248.92 50.8 0) (effects (font (size 1.524 1.524))))
  (property "Datasheet" "~" (at 248.92 50.8 0) (effects (font (size 1.524 1.524)))) (pin "1") (pin "2") (pin "3") (pin "4") (pin "5") (pin "6") (pin "7") (pin "8"))

 (symbol (lib_id "PiBreakPlus-rescue:CONN_8") (at 233.68 50.8 0) (unit 1) (in_bom yes) (on_board yes) (dnp no)
  (property "Reference" "P5" (at 232.41 50.8 90) (effects (font (size 1.524 1.524))))
  (property "Value" "CONN_8" (at 234.95 50.8 90) (effects (font (size 1.524 1.524))))
  (property "Footprint" "~" (at 233.68 50.8 0) (effects (font (size 1.524 1.524))))
  (property "Datasheet" "~" (at 233.68 50.8 0) (effects (font (size 1.524 1.524)))) (pin "1") (pin "2") (pin "3") (pin "4") (pin "5") (pin "6") (pin "7") (pin "8"))

 (symbol (lib_id "PiBreakPlus-rescue:+5V") (at 209.55 39.37 0) (unit 1) (in_bom yes) (on_board yes) (dnp no)
  (property "Reference" "#PWR4" (at 209.55 37.084 0) (effects (font (size 0.508 0.508)) hide))
  (property "Value" "+5V" (at 209.55 37.084 0) (effects (font (size 0.762 0.762))))
  (property "Footprint" "" (at 209.55 39.37 0) (effects (font (size 1.524 1.524))))
  (property "Datasheet" "" (at 209.55 39.37 0) (effects (font (size 1.524 1.524)))) (pin "1"))

 (symbol (lib_id "PiBreakPlus-rescue:+3.3V") (at 224.79 39.37 0) (unit 1) (in_bom yes) (on_board yes) (dnp no)
  (property "Reference" "#PWR5" (at 224.79 40.386 0) (effects (font (size 0.762 0.762)) hide))
  (property "Value" "+3.3V" (at 224.79 36.576 0) (effects (font (size 0.762 0.762))))
  (property "Footprint" "" (at 224.79 39.37 0) (effects (font (size 1.524 1.524))))
  (property "Datasheet" "" (at 224.79 39.37 0) (effects (font (size 1.524 1.524)))) (pin "1"))

 (symbol (lib_id "PiBreakPlus-rescue:GND") (at 240.03 63.5 0) (unit 1) (in_bom yes) (on_board yes) (dnp no)
  (property "Reference" "#PWR6" (at 240.03 63.5 0) (effects (font (size 0.762 0.762)) hide))
  (property "Value" "GND" (at 240.03 65.278 0) (effects (font (size 0.762 0.762)) hide))
  (property "Footprint" "" (at 240.03 63.5 0) (effects (font (size 1.524 1.524))))
  (property "Datasheet" "" (at 240.03 63.5 0) (effects (font (size 1.524 1.524)))) (pin "1"))

 (symbol (lib_id "PiBreakPlus-rescue:CONN_20") (at 146.05 59.69 0) (mirror y) (unit 1) (in_bom yes) (on_board yes) (dnp no)
  (property "Reference" "P2" (at 147.32 59.69 90) (effects (font (size 1.524 1.524))))
  (property "Value" "CONN_20" (at 144.78 59.69 90) (effects (font (size 1.524 1.524))))
  (property "Footprint" "" (at 146.05 59.69 0) (effects (font (size 1.524 1.524))))
  (property "Datasheet" "" (at 146.05 59.69 0) (effects (font (size 1.524 1.524)))) (pin "1") (pin "10") (pin "11") (pin "12") (pin "13") (pin "14") (pin "15") (pin "16") (pin "17") (pin "18") (pin "19") (pin "2") (pin "20") (pin "3") (pin "4") (pin "5") (pin "6") (pin "7") (pin "8") (pin "9"))

 (symbol (lib_id "PiBreakPlus-rescue:CONN_6") (at 144.78 99.06 0) (mirror y) (unit 1) (in_bom yes) (on_board yes) (dnp no)
  (property "Reference" "P3" (at 146.05 99.06 90) (effects (font (size 1.524 1.524))))
  (property "Value" "CONN_6" (at 143.51 99.06 90) (effects (font (size 1.524 1.524))))
  (property "Footprint" "" (at 144.78 99.06 0) (effects (font (size 1.524 1.524))))
  (property "Datasheet" "" (at 144.78 99.06 0) (effects (font (size 1.524 1.524)))) (pin "1") (pin "2") (pin "3") (pin "4") (pin "5") (pin "6"))

 (symbol (lib_id "PiBreakPlus-rescue:RASPBERRY_PI_PLUS_CON") (at 81.28 78.74 0) (unit 1) (in_bom yes) (on_board yes) (dnp no)
  (property "Reference" "P1" (at 93.98 113.03 0) (effects (font (size 1.524 1.524))))
  (property "Value" "RASPBERRY_PI_PLUS_CON" (at 80.01 102.87 0) (effects (font (size 1.524 1.524))))
  (property "Footprint" "" (at 85.09 68.58 0) (effects (font (size 1.524 1.524))))
  (property "Datasheet" "" (at 85.09 68.58 0) (effects (font (size 1.524 1.524)))) (pin "1") (pin "10") (pin "11") (pin "12") (pin "13") (pin "14") (pin "15") (pin "16") (pin "17") (pin "18") (pin "19") (pin "2") (pin "20") (pin "21") (pin "22") (pin "23") (pin "24") (pin "25") (pin "26") (pin "27") (pin "28") (pin "29") (pin "3") (pin "30") (pin "31") (pin "32") (pin "33") (pin "34") (pin "35") (pin "36") (pin "37") (pin "38") (pin "39") (pin "4") (pin "40") (pin "5") (pin "6") (pin "7") (pin "8") (pin "9"))

 (symbol (lib_id "PiBreakPlus-rescue:GND") (at 72.39 121.92 0) (unit 1) (in_bom yes) (on_board yes) (dnp no)
  (property "Reference" "#PWR1" (at 72.39 121.92 0) (effects (font (size 0.762 0.762)) hide))
  (property "Value" "GND" (at 72.39 123.698 0) (effects (font (size 0.762 0.762)) hide))
  (property "Footprint" "" (at 72.39 121.92 0) (effects (font (size 1.524 1.524))))
  (property "Datasheet" "" (at 72.39 121.92 0) (effects (font (size 1.524 1.524)))) (pin "1"))

 (symbol (lib_id "PiBreakPlus-rescue:+3.3V") (at 83.82 34.29 0) (unit 1) (in_bom yes) (on_board yes) (dnp no)
  (property "Reference" "#PWR3" (at 83.82 35.306 0) (effects (font (size 0.762 0.762)) hide))
  (property "Value" "+3.3V" (at 83.82 31.496 0) (effects (font (size 0.762 0.762))))
  (property "Footprint" "" (at 83.82 34.29 0) (effects (font (size 1.524 1.524))))
  (property "Datasheet" "" (at 83.82 34.29 0) (effects (font (size 1.524 1.524)))) (pin "1"))

 (symbol (lib_id "PiBreakPlus-rescue:+5V") (at 78.74 34.29 0) (unit 1) (in_bom yes) (on_board yes) (dnp no)
  (property "Reference" "#PWR2" (at 78.74 32.004 0) (effects (font (size 0.508 0.508)) hide))
  (property "Value" "+5V" (at 78.74 32.004 0) (effects (font (size 0.762 0.762))))
  (property "Footprint" "" (at 78.74 34.29 0) (effects (font (size 1.524 1.524))))
  (property "Datasheet" "" (at 78.74 34.29 0) (effects (font (size 1.524 1.524)))) (pin "1"))

 (symbol (lib_id "PiBreakPlus-rescue:CONN_2") (at 144.78 115.57 0) (mirror y) (unit 1) (in_bom yes) (on_board yes) (dnp no)
  (property "Reference" "P7" (at 146.05 115.57 90) (effects (font (size 1.016 1.016))))
  (property "Value" "CONN_2" (at 143.51 115.57 90) (effects (font (size 1.016 1.016))))
  (property "Footprint" "" (at 144.78 115.57 0) (effects (font (size 1.524 1.524))))
  (property "Datasheet" "" (at 144.78 115.57 0) (effects (font (size 1.524 1.524)))) (pin "1") (pin "2"))

 (sheet_instances (path "" (page "1"))))
